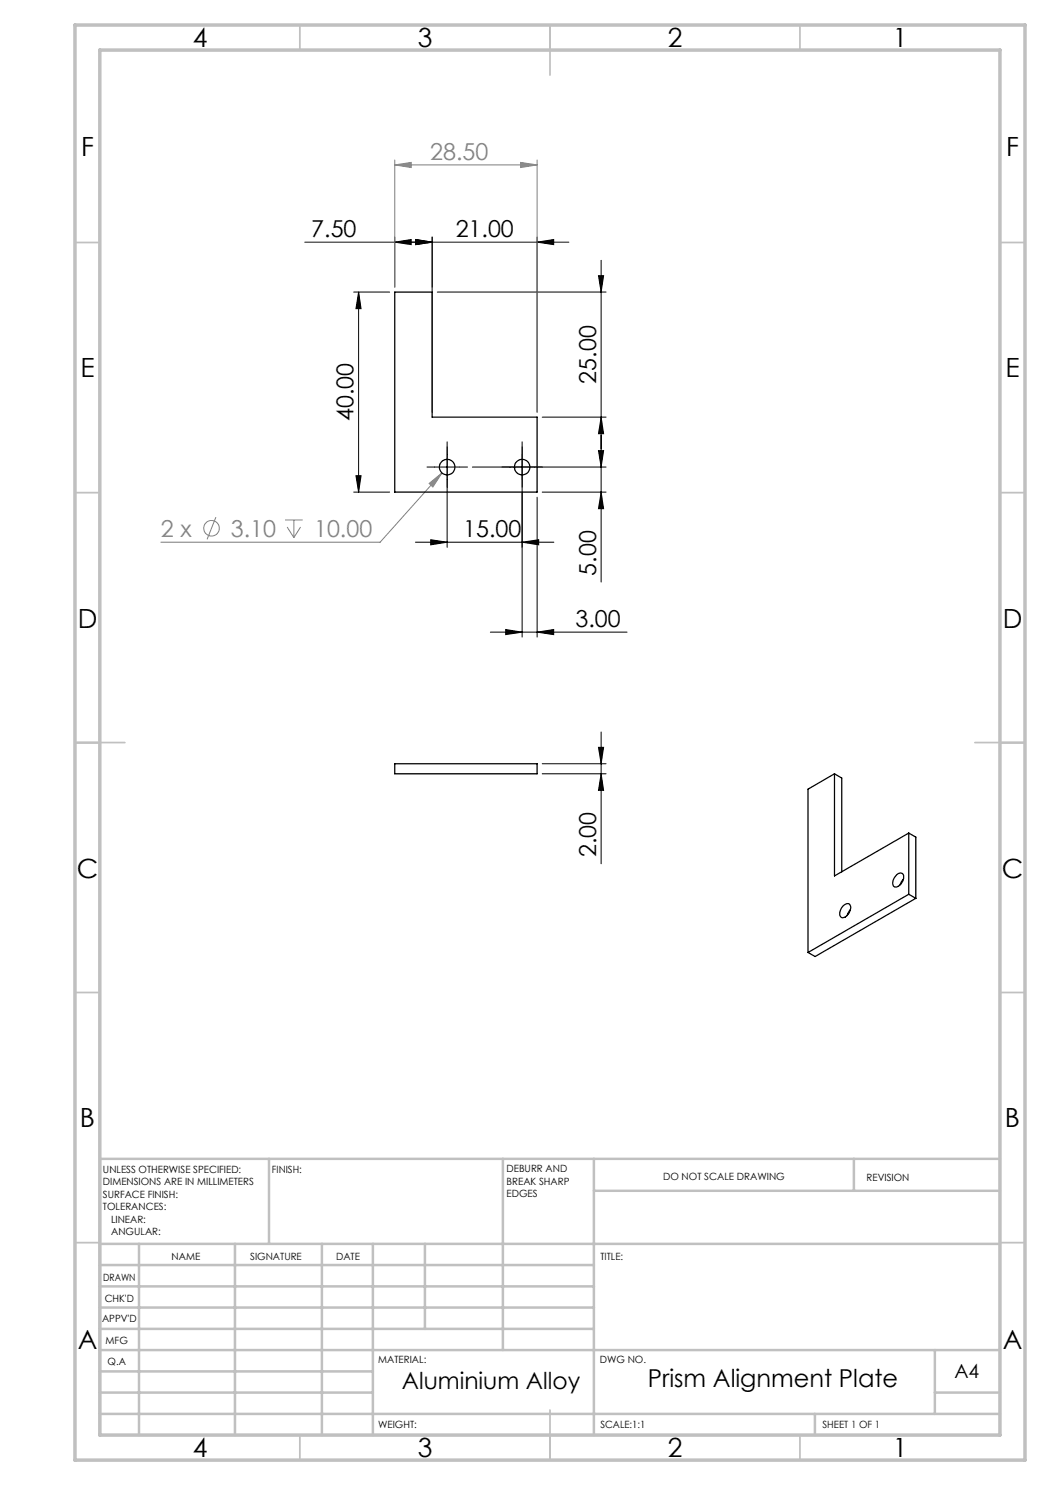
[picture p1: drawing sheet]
<svg xmlns="http://www.w3.org/2000/svg" width="210mm" height="297mm" viewBox="0 0 210 297" stroke-linecap="round" stroke-linejoin="round" font-family="sans-serif">
<g fill="none" stroke="#808080" stroke-width=".2">
<path d="M79 33l3.2-.5v1zM79 32v25.4M79 33h28.4M104.1 32.5l3.3 .5-3.3 .5zM107.4 32v50.4M85.8 96.7l2.6-2.1-1.8 2.8zM88.4 94.6l-12.4 13.8h-43.8M43.2 103.4l-1.8 4.5M57 104h3.5M57.4 105.4l1.4 2.1M58.8 104v3.5M60.1 105.4l-1.3 2.1"/>
<circle cx="42.3" cy="105.6" r="1.55"/>
</g>
<g fill="none" stroke="#000" stroke-width=".2">
<path d="M70.7 58.4h7.2M71.7 58.4v40M71.7 58.4l.5 3.3h-1zM79 48.4l3.2-.5v1zM79 47.4v10M83.1 47.9l3.3 .5-3.3 .5zM86.4 47.4v35M87.5 58.4h33.7M107.4 48.4l3.3-.5v1zM107.4 47.4v35M113.8 48.4h-52.8M119.7 55.1h1l-.5 3.3z"/>
<path d="M120.2 52.1v64.3M70.7 98.4h7.2M71.2 95.1h1l-.5 3.3zM86.9 93.4h5M89.4 88.4v21.1M94.5 93.4h26.7M104.4 88.4v39M107.4 99.4v28M108.4 98.4h12.8M108.4 83.4h12.8M119.7 90.1h1l-.5 3.3zM120.2 83.4l.5 3.3h-1z"/>
<path d="M120.2 98.4l.5 3.3h-1zM83.1 108.4h27.7M86.1 107.9l3.3 .5-3.3 .6zM104.4 108.4l3.3-.5v1.1zM98.1 126.4h27.3M101.1 125.9l3.3 .5-3.3 .5zM107.4 126.4l3.3-.5v1zM108.4 154.8h12.8M108.4 152.7h12.8M119.7 149.5h1l-.5 3.2zM120.2 146.4v26.4M120.2 154.8l.5 3.3h-1z"/>
</g>
<path d="M87 93.4h-1.6M89.5 90.9v-1.5M89.5 95.9v1.6M92 93.4h1.5M102 93.4h-1.6M104.5 90.9v-1.5M104.5 95.9v1.6M107 93.4h1.5" fill="none" stroke="#000" stroke-width=".2" stroke-dasharray="15.2 1.3 1.3 1.3"/>
<g fill="none" stroke="#c0c0c0" stroke-width=".35">
<path d="M60 5v5M110 5v10M160 5v5M15 48.5h5M200 48.5h5M15 98.5h5M200 98.5h5M15 148.5h10M195 148.5h10M15 198.5h5M200 198.5h5M15 248.5h5"/>
<path d="M200 248.5h5M60 287v5M110 282v10M160 287v5"/>
</g>
<g fill="none" stroke="#c0c0c0" stroke-width=".5">
<path d="M53.8 231.8v17M100.6 231.8v38.2M118.8 231.8v55.2M118.8 238.2h81.2M170.8 231.8v6.4M200 231.8h-180v55.2M20 248.8h180M20 257.3h98.8M20 253h98.8M27.8 248.8v38.2M47 248.8v38.2M64.4 248.8v38.2"/>
<path d="M74.6 248.8v38.2M85 248.8v17M20 265.8h98.8M20 261.5h98.8M20 278.5h54.6M20 274.3h54.6M20 270h180M187 278.5h13M187 270v12.8M20 282.8h180M163 282.8v4.2"/>
</g>
<path d="M15 5h190v287h-190zM20 10h180v277h-180z" fill="none" stroke="#c0c0c0" stroke-width=".7"/>
<g fill="#000">
<path d="M83.1 47.9l3.3 .5-3.3 .5zM107.4 48.4l3.3-.5v1zM101.1 125.9l3.3 .5-3.3 .5zM107.4 126.4l3.3-.5v1z"/>
<path d="M83.1 47.9l3.3 .5-3.3 .5zM79 48.4l3.2-.5v1z"/>
<path d="M119.7 55.1h1l-.5 3.3zM120.2 83.4l.5 3.3h-1zM119.7 90.1h1l-.5 3.3zM120.2 98.4l.5 3.3h-1z"/>
<path d="M71.2 95.1h1l-.5 3.3zM71.7 58.4l.5 3.3h-1zM120.2 154.8l.5 3.3h-1zM119.7 149.5h1l-.5 3.2z"/>
<path d="M104.4 108.4l3.3-.5v1.1zM86.1 107.9l3.3 .5-3.3 .6z"/>
</g>
<g fill="#808080">
<path d="M85.8 96.7l2.6-2.1-1.8 2.8z"/>
<path d="M79 33l3.2-.5v1zM104.1 32.5l3.3 .5-3.3 .5z"/>
</g>
<g fill="none" stroke="#000" stroke-width=".25">
<path d="M79 58.4h7.4v25h21v15h-28.4zM79 152.7h28.4v2.1h-28.4zM166.9 154.8l-5.3 3v32.7M166.9 154.8v20.4l14.9-8.6M166.9 154.8l1.4 .8v18.8M179.3 175a.81 .81 0 0 1 1.2-.3 .81 .81 0 0 1 .2 1.2 1.56 1.56 0 0 1-1.9 1.4 1.83 1.83 0 0 1 .5-2.3zM180.7 175.9l-.7 1M181.8 178.9l-20.2 11.6M181.8 178.9l1.4 .8M181.8 166.6v12.3M181.8 166.6l1.4 .8v12.3M183.2 179.7l-20.2 11.6-1.4-.8"/>
<path d="M168.6 181.3a.83 .83 0 0 1 .7-.6 .83 .83 0 0 1 .8 .5 2.11 2.11 0 0 1-1.7 2.3 1.29 1.29 0 0 1-.1-1.9zM170.1 182l-.7 1.1"/>
<circle cx="89.4" cy="93.4" r="1.55"/>
<circle cx="104.4" cy="93.4" r="1.55"/>
</g>
<g font-size="5.3">
<text x="38.5" y="9.5">4</text>
<text x="83.5" y="9.5">3</text>
<text x="133.6" y="9.5">2</text>
<text x="178.6" y="9.5">1</text>
<text x="16.2" y="31.3">F</text>
<text x="201.2" y="31.3">F</text>
<text x="16.1" y="75.5">E</text>
<text x="201.1" y="75.5">E</text>
<text x="15.5" y="125.5">D</text>
<text x="200.5" y="125.5">D</text>
<text x="15.4" y="175.5">C</text>
<text x="200.4" y="175.5">C</text>
<text x="16" y="225.5">B</text>
<text x="201" y="225.5">B</text>
<text x="15.5" y="269.8">A</text>
<text x="200.5" y="269.8">A</text>
<text x="38.5" y="291.5">4</text>
<text x="83.5" y="291.5">3</text>
<text x="133.6" y="291.5">2</text>
<text x="178.6" y="291.5">1</text>
</g>
<text font-size="4.9" x="129.6" y="277.3">Prism Alignment Plate</text>
<g font-size="4.7" fill="#808080">
<text x="86.1" y="32">28.50</text>
<text x="32.2" y="107.3">2 x</text>
<text x="46.2" y="107.3">3.10</text>
<text x="62.8" y="107.3">10.00</text>
</g>
<g font-size="4.7">
<text x="62.3" y="47.4">7.50</text>
<text x="91.1" y="47.4">21.00</text>
<text x="119.2" y="76.7" transform="rotate(-90 119.2 76.7)">25.00</text>
<text x="70.7" y="84.2" transform="rotate(-90 70.7 84.2)">40.00</text>
<text x="92.6" y="107.4">15.00</text>
<text x="119.2" y="115.1" transform="rotate(-90 119.2 115.1)">5.00</text>
<text x="115.1" y="125.4">3.00</text>
<text x="119.2" y="171.4" transform="rotate(-90 119.2 171.4)">2.00</text>
<text x="80.4" y="277.9">Aluminium Alloy</text>
</g>
<text font-size="3.9" x="190.9" y="275.5">A4</text>
<g font-size="2">
<text x="20.6" y="234.6">UNLESS OTHERWISE SPECIFIED:</text>
<text x="20.6" y="237.1">DIMENSIONS ARE IN MILLIMETERS</text>
<text x="20.6" y="239.6">SURFACE FINISH:</text>
<text x="54.4" y="234.6">FINISH:</text>
<text x="101.3" y="234.5">DEBURR AND</text>
<text x="101.3" y="237">BREAK SHARP</text>
<text x="101.3" y="239.5">EDGES</text>
<text x="132.6" y="236">DO NOT SCALE DRAWING</text>
<text x="173.3" y="236.2">REVISION</text>
<text x="20.6" y="242.1">TOLERANCES:</text>
<text x="22.2" y="244.6">LINEAR:</text>
<text x="22.2" y="247.1">ANGULAR:</text>
<text x="34.3" y="252">NAME</text>
<text x="50" y="251.9">SIGNATURE</text>
<text x="67.2" y="251.9">DATE</text>
<text x="120.1" y="251.9">TITLE:</text>
<text x="20.6" y="256.1">DRAWN</text>
<text x="20.9" y="260.3">CHK'D</text>
<text x="20.4" y="264.4">APPV'D</text>
<text x="21.1" y="268.8">MFG</text>
<text x="21.5" y="273">Q.A</text>
<text x="75.6" y="272.5">MATERIAL:</text>
<text x="120" y="272.5">DWG NO.</text>
<text x="75.6" y="285.5">WEIGHT:</text>
<text x="120.1" y="285.6">SCALE:1:1</text>
<text x="164.5" y="285.6">SHEET 1 OF 1</text>
</g>
</svg>
